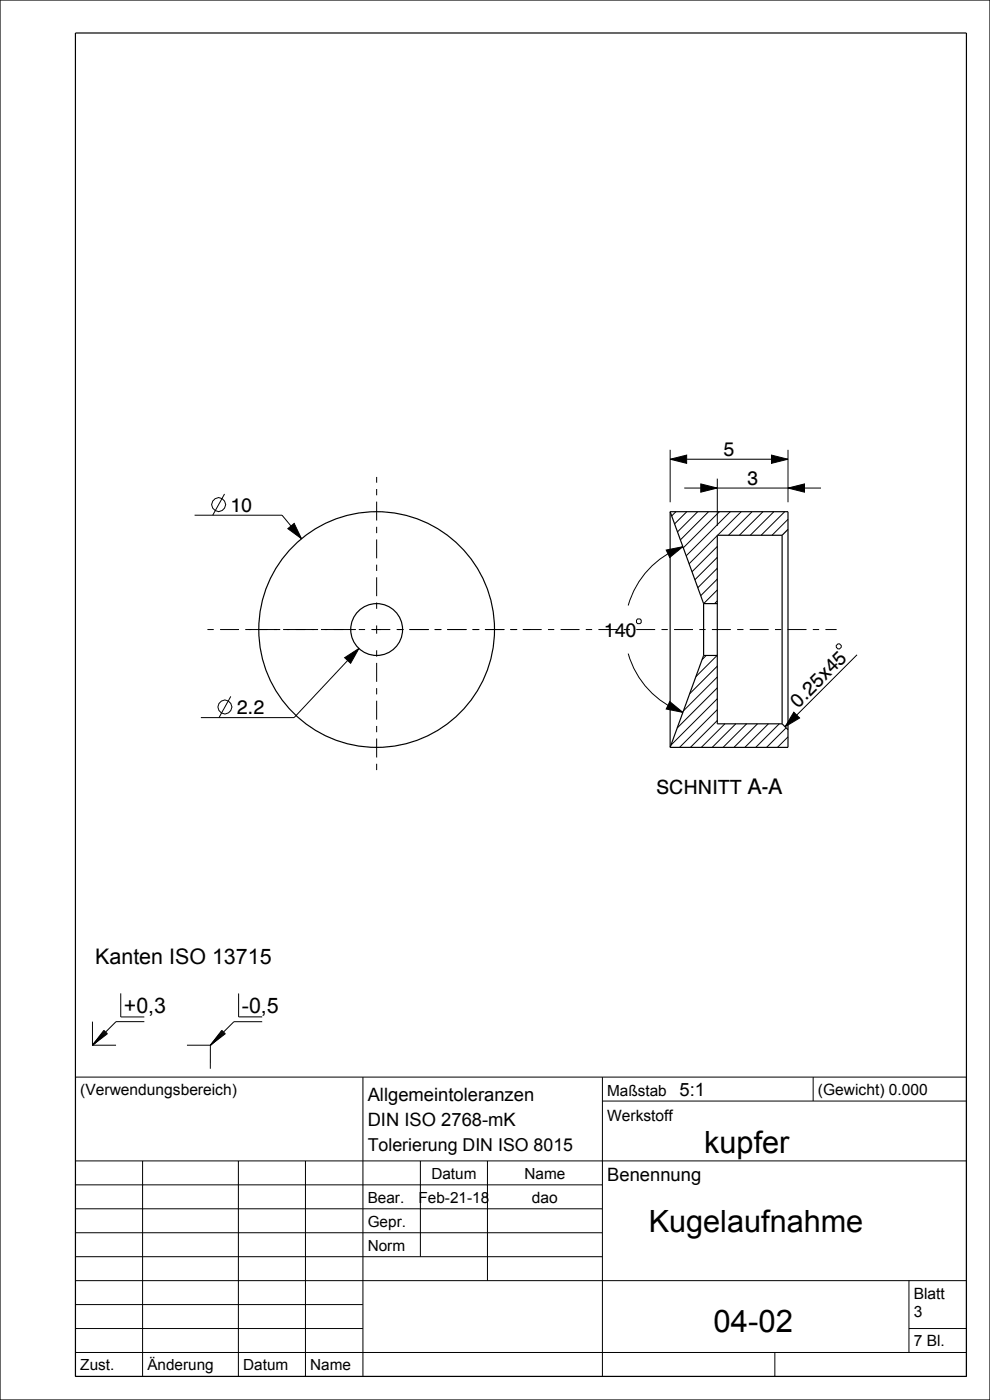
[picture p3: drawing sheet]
<svg xmlns="http://www.w3.org/2000/svg" width="210mm" height="297mm" viewBox="0 0 210 297" stroke-linecap="round" stroke-linejoin="round" font-family="sans-serif">
<g fill="none" stroke="#000" stroke-width=".21">
<path d="M142.2 97.4l3.5-.9v1.8zM142.2 95.4v11.2M142.2 97.4h25M163.7 96.5l3.5 .9-3.5 .9zM167.2 95.4v11.2M41.3 109.3h18.5l4.2 5M47.6 104.8l-2.5 4.5M61.1 112.2l1.3-1.2 1.6 3.3zM141.3 116.7l3.6-.7-2.8 2.3zM143.4 108.6l-.9 .9M144.9 116a18.7 18.7 0 0 0-11.6 12.5M145.2 103.5h29"/>
<path d="M145.7 108.6l-2.6 2.5M148 108.6l-4.3 4.2M148.7 102.7l3.5 .8-3.5 .9zM150.3 108.6l-6 5.9M152.2 113.6l-6 6M152.2 115.9l-5.4 5.4M152.2 118.2l-4.8 4.8M152.2 101.5v10.1M152.6 108.6l-7.7 7.6M154.9 108.6l-9.3 9.3M157.2 108.6l-5 5M159.5 108.6l-5 5"/>
<path d="M161.8 108.6l-5 5M164.1 108.6l-5 5M166.5 108.6l-5 5M167.2 103.5l3.5-.8v1.7zM167.2 110.2l-3.4 3.4M73.1 139.5l3-1.9-1.7 3.1zM76.1 137.6l-13.7 14.6h-19.8M133.3 138.7a18.7 18.7 0 0 0 11.6 12.4M135.3 131.3h.5l.2 .3v.5l-.2 .2h-.5l-.3-.2v-.5zM149.8 139.1l-.9 .8M152.1 139.1l-4.5 4.5M152.2 120.6l-4.2 4.1"/>
<path d="M152.2 122.9l-3.6 3.5M152.2 125.2l-2.9 2.9M152.2 127.5l-.6 .6M177.4 137l.3-.4h.4l.3 .4v.3l-.3 .4h-.4l-.3-.4zM181.8 138.9l-15.3 15.3M49 147.7l-2.5 4.5M142.1 148.8l2.8 2.3-3.6-.7zM152.2 141.3l-5.9 5.9M152.2 143.6l-7.2 7.2M152.2 145.9l-8.6 8.5M152.2 148.2l-9.9 9.9M152.2 150.6l-8.1 8"/>
<path d="M152.2 152.9l-5.7 5.7M153.8 153.6l-5 5M156.1 153.6l-5 5M158.4 153.6l-5 5M160.7 153.6l-5 5M163 153.6l-5 5M165.3 153.6l-5 5M166.8 154.4l-4.2 4.2M167.2 156.3l-2.3 2.3M168.4 151.1l1.2 1.2-3.1 1.9zM19.6 216.7v5M22 218.6l.8 .7-3.2 2.4z"/>
<path d="M22.2 218.7l-2.6 3M22.3 218.8l-2.7 2.9M22.4 218.9l-2.8 2.8M22.5 219l-2.9 2.7M22.6 219.1l-3 2.6M22.7 219.2l-3.1 2.5M25.6 210.7v5h5M30.6 216.7h-6l-2.2 2.2M47.1 218.6l.7 .7-3.2 2.4zM47.2 218.7l-2.6 3M47.3 218.8l-2.7 2.9M47.4 218.9l-2.8 2.8"/>
<path d="M47.5 219l-2.9 2.7M47.6 219.1l-3 2.6M47.7 219.2l-3.1 2.5M50.6 210.8v4.9h5M55.6 216.8h-6l-2.2 2.1M16 228.5h189v63.5h-189zM19.6 221.7h5M39.7 221.7h4.9M44.6 221.7v5M77 228.5v63.5M127.8 233.6h77.2M127.8 228.5v63.5"/>
<path d="M172.5 228.5v5.1M16 246.3h189M16 251.4h111.8M16 256.4h111.8M30.2 246.3v45.7M50.6 246.3v45.7M64.8 246.3v45.7M89.2 246.3v20.3M103.4 246.3v25.4M16 261.5h111.8M16 266.6h111.8M16 271.7h189"/>
<path d="M16 276.8h61M192.8 271.7v15.2M16 281.8h61M16 286.9h189M164.4 286.9v5.1M192.8 281.8h12.2"/>
<circle cx="46.4" cy="107" r="1.47"/>
<circle cx="47.7" cy="150" r="1.47"/>
</g>
<path d="M142.2 97.4l3.5-.9v1.8zM163.7 96.5l3.5 .9-3.5 .9zM61.1 112.2l1.3-1.2 1.6 3.3zM141.3 116.7l3.6-.7-2.8 2.3zM148.7 102.7l3.5 .8-3.5 .9zM167.2 103.5l3.5-.8v1.7zM73.1 139.5l3-1.9-1.7 3.1zM142.1 148.8l2.8 2.3-3.6-.7zM168.4 151.1l1.2 1.2-3.1 1.9z" fill="#000"/>
<g fill="none" stroke="#000" stroke-width=".25">
<path d="M0 0h210v297h-210zM16 7h189v285h-189zM142.2 108.6h25v50h-25M142.2 108.6v50M142.2 108.6l7 19.5M165.9 113.6h-13.7v40h13.7M165.9 113.6v40M167.2 112.3l-1.3 1.3M149.2 139.1h3M149.2 128.1v11M149.2 139.1l-7 19.5M149.2 128.1h3"/>
<path d="M165.9 153.6l1.3 1.2"/>
<circle cx="79.9" cy="133.6" r="25"/>
<circle cx="79.9" cy="133.6" r="5.5"/>
</g>
<!-- layer: 02___PRT_ALL_AXES -->
<path d="M44 133.6h133.5M75.5 133.6h-23.6M79.9 138v26M79.9 129.2v-28M84.3 133.6h28.2" fill="none" stroke="#000" stroke-width=".21" stroke-dasharray="1.3 1.3 4 1.3" stroke-linecap="butt"/>
<path d="M79 133.6h1.8M79.9 132.7v1.7" fill="none" stroke="#000" stroke-width=".21"/>
<text font-size="6.6" x="151.4" y="282.5">04-02</text>
<g font-size="6.5">
<text x="149.4" y="244.6">kupfer</text>
<text x="137.6" y="261.4">Kugelaufnahme</text>
</g>
<g font-size="4.5">
<text x="20.2" y="204.6">Kanten ISO 13715</text>
<text x="26.3" y="214.9">+0,3</text>
<text x="51.3" y="214.9">-0,5</text>
</g>
<g font-size="4.2">
<text x="153.5" y="96.7">5</text>
<text x="158.5" y="102.8">3</text>
<text x="48.9" y="108.5">10</text>
<text x="128.1" y="135.1">140</text>
<text x="50.2" y="151.5">2.2</text>
<text x="169.3" y="150.3" transform="rotate(-45 169.3 150.3)">0.25x45</text>
<text x="139.2" y="168.4">SCHNITT A-A</text>
</g>
<g font-size="3.9">
<text x="78" y="233.6">Allgemeintoleranzen</text>
<text x="144.2" y="232.5">5:1</text>
<text x="78" y="239">DIN ISO 2768-mK</text>
<text x="128.8" y="250.6">Benennung</text>
</g>
<text font-size="3.8" x="78" y="244.2">Tolerierung DIN ISO 8015</text>
<g font-size="3.3">
<text x="17" y="232.3">(Verwendungsbereich)</text>
<text x="128.8" y="232.5">Maßstab</text>
<text x="173.5" y="232.3">(Gewicht) 0.000</text>
<text x="128.8" y="237.8">Werkstoff</text>
<text x="91.5" y="250.1">Datum</text>
<text x="111.3" y="250.1">Name</text>
<text x="78" y="255.1">Bear.</text>
<text x="88.8" y="255.1">Feb-21-18</text>
<text x="112.8" y="255.2">dao</text>
<text x="78" y="260.2">Gepr.</text>
<text x="78" y="265.3">Norm</text>
<text x="193.8" y="275.5">Blatt</text>
<text x="193.8" y="279.3">3</text>
<text x="193.8" y="285.7">7 Bl.</text>
<text x="17" y="290.7">Zust.</text>
<text x="31.3" y="290.7">Änderung</text>
<text x="51.6" y="290.7">Datum</text>
<text x="65.8" y="290.7">Name</text>
</g>
</svg>
